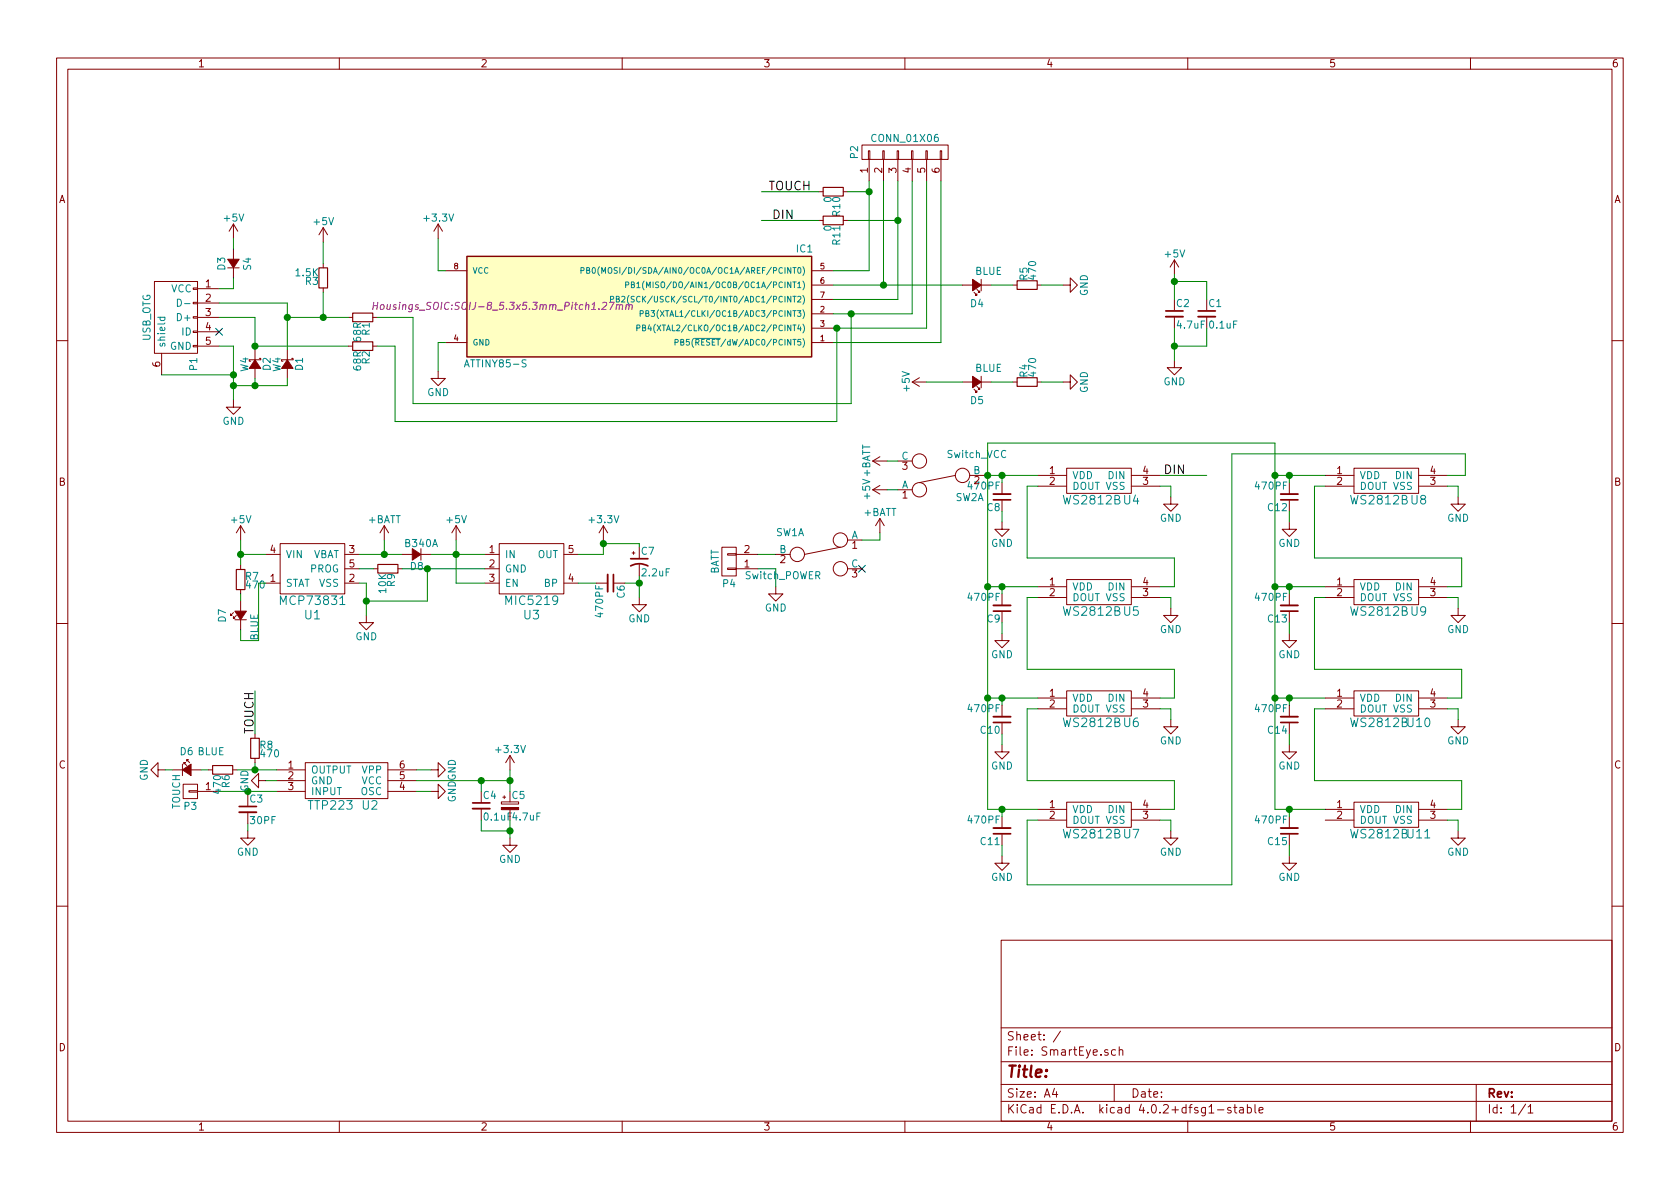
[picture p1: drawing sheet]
EESchema Schematic File Version 2
LIBS:power
LIBS:device
LIBS:transistors
LIBS:conn
LIBS:linear
LIBS:regul
LIBS:74xx
LIBS:cmos4000
LIBS:adc-dac
LIBS:memory
LIBS:xilinx
LIBS:microcontrollers
LIBS:dsp
LIBS:microchip
LIBS:analog_switches
LIBS:motorola
LIBS:texas
LIBS:intel
LIBS:audio
LIBS:interface
LIBS:digital-audio
LIBS:philips
LIBS:display
LIBS:cypress
LIBS:siliconi
LIBS:opto
LIBS:atmel
LIBS:contrib
LIBS:valves
LIBS:LCD7th
LIBS:SmartEye
LIBS:SmartEye-cache
EELAYER 25 0
EELAYER END
$Descr A4 11693 8268
encoding utf-8
Sheet 1 1
Title ""
Date ""
Rev ""
Comp ""
Comment1 ""
Comment2 ""
Comment3 ""
Comment4 ""
$EndDescr
$Comp
L USB_OTG P1
U 1 1
P 1225 2200
F 0 "P1" H 1550 2075 50  0000 C CNN
F 1 "USB_OTG" H 1225 2400 50  0000 C CNN
F 2 "SmartEye:USB_Micro-B" V 1175 2100 50  0001 C CNN
F 3 "" V 1175 2100 50  0000 C CNN
	1    1225 2200
	0    -1   1    0   
$EndComp
$Comp
L GND #PWR01
U 1 1
P 1625 2775
F 0 "#PWR01" H 1625 2525 50  0001 C CNN
F 1 "GND" H 1625 2625 50  0000 C CNN
F 2 "" H 1625 2775 50  0000 C CNN
F 3 "" H 1625 2775 50  0000 C CNN
	1    1625 2775
	1    0    0    -1  
$EndComp
Wire Wire Line
	1125 2600 1625 2600
Wire Wire Line
	1625 2400 1625 2775
Wire Wire Line
	1525 2400 1625 2400
Connection ~ 1625 2600
NoConn ~ 1525 2300
$Comp
L D_Schottky_Small D2
U 1 1
P 1775 2525
F 0 "D2" H 1725 2605 50  0000 L CNN
F 1 "W4" H 1725 2450 50  0000 L CNN
F 2 "Diodes_SMD:SOD-123" V 1775 2525 50  0001 C CNN
F 3 "" V 1775 2525 50  0000 C CNN
	1    1775 2525
	0    1    1    0   
$EndComp
$Comp
L D_Schottky_Small D1
U 1 1
P 2000 2525
F 0 "D1" H 1950 2605 50  0000 L CNN
F 1 "W4" H 1950 2450 50  0000 L CNN
F 2 "Diodes_SMD:SOD-123" V 2000 2525 50  0001 C CNN
F 3 "" V 2000 2525 50  0000 C CNN
	1    2000 2525
	0    1    1    0   
$EndComp
Wire Wire Line
	1775 2625 1775 2675
Wire Wire Line
	1625 2675 2000 2675
Connection ~ 1625 2675
Wire Wire Line
	1775 2425 1775 2200
Wire Wire Line
	1775 2200 1525 2200
Wire Wire Line
	2000 2675 2000 2625
Connection ~ 1775 2675
Wire Wire Line
	2000 2425 2000 2100
Wire Wire Line
	2000 2100 1525 2100
$Comp
L D_Small D3
U 1 1
P 1625 1825
F 0 "D3" H 1575 1905 50  0000 L CNN
F 1 "S4" H 1575 1725 50  0000 L CNN
F 2 "Diodes_SMD:SOD-123" V 1625 1825 50  0001 C CNN
F 3 "" V 1625 1825 50  0000 C CNN
	1    1625 1825
	0    -1   -1   0   
$EndComp
$Comp
L +5V #PWR02
U 1 1
P 1625 1650
F 0 "#PWR02" H 1625 1500 50  0001 C CNN
F 1 "+5V" H 1625 1790 50  0000 C CNN
F 2 "" H 1625 1650 50  0000 C CNN
F 3 "" H 1625 1650 50  0000 C CNN
	1    1625 1650
	1    0    0    -1  
$EndComp
Wire Wire Line
	1525 2000 1625 2000
Wire Wire Line
	1625 2000 1625 1925
Wire Wire Line
	1625 1725 1625 1650
$Comp
L ATTINY85-S IC1
U 1 1
P 4450 2125
F 0 "IC1" H 3300 2525 50  0000 C CNN
F 1 "ATTINY85-S" H 5450 1725 50  0000 C CNN
F 2 "Housings_SOIC:SOIJ-8_5.3x5.3mm_Pitch1.27mm" H 5400 2125 50  0000 C CIN
F 3 "" H 4450 2125 50  0000 C CNN
	1    4450 2125
	-1   0    0    -1  
$EndComp
$Comp
L CONN_01X06 P2
U 1 1
P 6300 1050
F 0 "P2" H 6300 1400 50  0000 C CNN
F 1 "CONN_01X06" V 6400 1050 50  0000 C CNN
F 2 "Pin_Headers:Pin_Header_Straight_1x06" H 6300 1050 50  0001 C CNN
F 3 "" H 6300 1050 50  0000 C CNN
	1    6300 1050
	0    -1   -1   0   
$EndComp
Wire Wire Line
	5800 1875 6050 1875
Wire Wire Line
	6050 1875 6050 1250
Wire Wire Line
	6150 1250 6150 1975
Wire Wire Line
	5800 1975 6700 1975
Wire Wire Line
	5800 2075 6250 2075
Wire Wire Line
	6250 2075 6250 1250
Wire Wire Line
	6350 1250 6350 2175
Wire Wire Line
	6350 2175 5800 2175
Wire Wire Line
	5800 2275 6450 2275
Wire Wire Line
	6450 2275 6450 1250
Wire Wire Line
	6550 1250 6550 2375
Wire Wire Line
	6550 2375 5800 2375
$Comp
L GND #PWR03
U 1 1
P 3050 2575
F 0 "#PWR03" H 3050 2325 50  0001 C CNN
F 1 "GND" H 3050 2425 50  0000 C CNN
F 2 "" H 3050 2575 50  0000 C CNN
F 3 "" H 3050 2575 50  0000 C CNN
	1    3050 2575
	1    0    0    -1  
$EndComp
Wire Wire Line
	3050 1650 3050 1875
Wire Wire Line
	3050 1875 3100 1875
Wire Wire Line
	3100 2375 3050 2375
Wire Wire Line
	3050 2375 3050 2575
$Comp
L +5V #PWR04
U 1 1
P 2250 1675
F 0 "#PWR04" H 2250 1525 50  0001 C CNN
F 1 "+5V" H 2250 1815 50  0000 C CNN
F 2 "" H 2250 1675 50  0000 C CNN
F 3 "" H 2250 1675 50  0000 C CNN
	1    2250 1675
	1    0    0    -1  
$EndComp
$Comp
L R_Small R1
U 1 1
P 2525 2200
F 0 "R1" H 2555 2220 50  0000 L CNN
F 1 "68R" H 2555 2160 50  0000 L CNN
F 2 "Resistors_SMD:R_0603_HandSoldering" H 2525 2200 50  0001 C CNN
F 3 "" H 2525 2200 50  0000 C CNN
	1    2525 2200
	0    1    1    0   
$EndComp
$Comp
L R_Small R2
U 1 1
P 2525 2400
F 0 "R2" H 2555 2420 50  0000 L CNN
F 1 "68R" H 2555 2360 50  0000 L CNN
F 2 "Resistors_SMD:R_0603_HandSoldering" H 2525 2400 50  0001 C CNN
F 3 "" H 2525 2400 50  0000 C CNN
	1    2525 2400
	0    1    1    0   
$EndComp
$Comp
L R_Small R3
U 1 1
P 2250 1925
F 0 "R3" H 2280 1945 50  0000 L CNN
F 1 "1.5K" H 2280 1885 50  0000 L CNN
F 2 "Resistors_SMD:R_0603_HandSoldering" H 2250 1925 50  0001 C CNN
F 3 "" H 2250 1925 50  0000 C CNN
	1    2250 1925
	-1   0    0    1   
$EndComp
Wire Wire Line
	2250 1675 2250 1825
Wire Wire Line
	2425 2200 2000 2200
Connection ~ 2000 2200
Wire Wire Line
	2250 2025 2250 2200
Connection ~ 2250 2200
Wire Wire Line
	2625 2200 2875 2200
Wire Wire Line
	2875 2200 2875 2800
Wire Wire Line
	2875 2800 5925 2800
Wire Wire Line
	5925 2800 5925 2175
Connection ~ 5925 2175
Wire Wire Line
	2425 2400 1775 2400
Connection ~ 1775 2400
Wire Wire Line
	2625 2400 2750 2400
Wire Wire Line
	2750 2400 2750 2925
Wire Wire Line
	2750 2925 5825 2925
Wire Wire Line
	5825 2925 5825 2275
Connection ~ 5825 2275
$Comp
L Led_Small D4
U 1 1
P 6800 1975
F 0 "D4" H 6750 2100 50  0000 L CNN
F 1 "BLUE" H 6625 1875 50  0000 L CNN
F 2 "LEDs:LED_0603" V 6800 1975 50  0001 C CNN
F 3 "" V 6800 1975 50  0000 C CNN
	1    6800 1975
	-1   0    0    1   
$EndComp
$Comp
L R_Small R5
U 1 1
P 7150 1975
F 0 "R5" H 7180 1995 50  0000 L CNN
F 1 "470" H 7180 1935 50  0000 L CNN
F 2 "Resistors_SMD:R_0603_HandSoldering" H 7150 1975 50  0001 C CNN
F 3 "" H 7150 1975 50  0000 C CNN
	1    7150 1975
	0    -1   -1   0   
$EndComp
$Comp
L GND #PWR05
U 1 1
P 7400 1975
F 0 "#PWR05" H 7400 1725 50  0001 C CNN
F 1 "GND" H 7400 1825 50  0000 C CNN
F 2 "" H 7400 1975 50  0000 C CNN
F 3 "" H 7400 1975 50  0000 C CNN
	1    7400 1975
	0    -1   -1   0   
$EndComp
Connection ~ 6150 1975
Wire Wire Line
	6900 1975 7050 1975
Wire Wire Line
	7250 1975 7400 1975
$Comp
L Led_Small D5
U 1 1
P 6800 2650
F 0 "D5" H 6750 2775 50  0000 L CNN
F 1 "BLUE" H 6625 2550 50  0000 L CNN
F 2 "LEDs:LED_0603" V 6800 2650 50  0001 C CNN
F 3 "" V 6800 2650 50  0000 C CNN
	1    6800 2650
	-1   0    0    1   
$EndComp
$Comp
L R_Small R4
U 1 1
P 7150 2650
F 0 "R4" H 7180 2670 50  0000 L CNN
F 1 "470" H 7180 2610 50  0000 L CNN
F 2 "Resistors_SMD:R_0603_HandSoldering" H 7150 2650 50  0001 C CNN
F 3 "" H 7150 2650 50  0000 C CNN
	1    7150 2650
	0    -1   -1   0   
$EndComp
$Comp
L GND #PWR06
U 1 1
P 7400 2650
F 0 "#PWR06" H 7400 2400 50  0001 C CNN
F 1 "GND" H 7400 2500 50  0000 C CNN
F 2 "" H 7400 2650 50  0000 C CNN
F 3 "" H 7400 2650 50  0000 C CNN
	1    7400 2650
	0    -1   -1   0   
$EndComp
Wire Wire Line
	6900 2650 7050 2650
Wire Wire Line
	7250 2650 7400 2650
$Comp
L +5V #PWR07
U 1 1
P 6450 2650
F 0 "#PWR07" H 6450 2500 50  0001 C CNN
F 1 "+5V" H 6450 2790 50  0000 C CNN
F 2 "" H 6450 2650 50  0000 C CNN
F 3 "" H 6450 2650 50  0000 C CNN
	1    6450 2650
	0    -1   -1   0   
$EndComp
Wire Wire Line
	6450 2650 6700 2650
$Comp
L +5V #PWR08
U 1 1
P 8175 1900
F 0 "#PWR08" H 8175 1750 50  0001 C CNN
F 1 "+5V" H 8175 2040 50  0000 C CNN
F 2 "" H 8175 1900 50  0000 C CNN
F 3 "" H 8175 1900 50  0000 C CNN
	1    8175 1900
	1    0    0    -1  
$EndComp
$Comp
L GND #PWR09
U 1 1
P 8175 2500
F 0 "#PWR09" H 8175 2250 50  0001 C CNN
F 1 "GND" H 8175 2350 50  0000 C CNN
F 2 "" H 8175 2500 50  0000 C CNN
F 3 "" H 8175 2500 50  0000 C CNN
	1    8175 2500
	1    0    0    -1  
$EndComp
$Comp
L C_Small C2
U 1 1
P 8175 2175
F 0 "C2" H 8185 2245 50  0000 L CNN
F 1 "4.7uF" H 8185 2095 50  0000 L CNN
F 2 "Capacitors_SMD:C_0603_HandSoldering" H 8175 2175 50  0001 C CNN
F 3 "" H 8175 2175 50  0000 C CNN
	1    8175 2175
	1    0    0    -1  
$EndComp
$Comp
L C_Small C1
U 1 1
P 8400 2175
F 0 "C1" H 8410 2245 50  0000 L CNN
F 1 "0.1uF" H 8410 2095 50  0000 L CNN
F 2 "Capacitors_SMD:C_0603_HandSoldering" H 8400 2175 50  0001 C CNN
F 3 "" H 8400 2175 50  0000 C CNN
	1    8400 2175
	1    0    0    -1  
$EndComp
Wire Wire Line
	8175 1900 8175 2075
Wire Wire Line
	8175 2275 8175 2500
Wire Wire Line
	8400 2275 8400 2400
Wire Wire Line
	8400 2400 8175 2400
Connection ~ 8175 2400
Wire Wire Line
	8400 2075 8400 1950
Wire Wire Line
	8400 1950 8175 1950
Connection ~ 8175 1950
$Comp
L MCP73831 U1
U 1 1
P 2175 4175
F 0 "U1" H 2175 4075 60  0000 C CNN
F 1 "MCP73831" H 2175 4175 60  0000 C CNN
F 2 "TO_SOT_Packages_SMD:SOT-23-5" H 2175 4175 60  0001 C CNN
F 3 "" H 2175 4175 60  0000 C CNN
	1    2175 4175
	1    0    0    -1  
$EndComp
$Comp
L +5V #PWR010
U 1 1
P 1675 3750
F 0 "#PWR010" H 1675 3600 50  0001 C CNN
F 1 "+5V" H 1675 3890 50  0000 C CNN
F 2 "" H 1675 3750 50  0000 C CNN
F 3 "" H 1675 3750 50  0000 C CNN
	1    1675 3750
	1    0    0    -1  
$EndComp
Wire Wire Line
	1850 3850 1675 3850
Wire Wire Line
	1675 3750 1675 3925
$Comp
L R_Small R7
U 1 1
P 1675 4025
F 0 "R7" H 1705 4045 50  0000 L CNN
F 1 "470" H 1705 3985 50  0000 L CNN
F 2 "Resistors_SMD:R_0603_HandSoldering" H 1675 4025 50  0001 C CNN
F 3 "" H 1675 4025 50  0000 C CNN
	1    1675 4025
	1    0    0    -1  
$EndComp
$Comp
L Led_Small D7
U 1 1
P 1675 4275
F 0 "D7" H 1625 4400 50  0000 L CNN
F 1 "BLUE" H 1500 4175 50  0000 L CNN
F 2 "LEDs:LED_0603" V 1675 4275 50  0001 C CNN
F 3 "" V 1675 4275 50  0000 C CNN
	1    1675 4275
	0    -1   -1   0   
$EndComp
Connection ~ 1675 3850
Wire Wire Line
	1675 4125 1675 4175
Wire Wire Line
	1675 4375 1675 4450
Wire Wire Line
	1675 4450 1800 4450
Wire Wire Line
	1800 4450 1800 4050
Wire Wire Line
	1800 4050 1850 4050
Wire Wire Line
	2500 3850 2800 3850
$Comp
L MIC5219 U3
U 1 1
P 3700 4175
F 0 "U3" H 3700 4075 60  0000 C CNN
F 1 "MIC5219" H 3700 4175 60  0000 C CNN
F 2 "TO_SOT_Packages_SMD:SOT-23-5" H 3700 4175 60  0001 C CNN
F 3 "" H 3700 4175 60  0000 C CNN
	1    3700 4175
	1    0    0    -1  
$EndComp
$Comp
L D_Small D8
U 1 1
P 2900 3850
F 0 "D8" H 2850 3930 50  0000 L CNN
F 1 "B340A" H 2750 3770 50  0000 L CNN
F 2 "Diodes_SMD:SOD-123" V 2900 3850 50  0001 C CNN
F 3 "" V 2900 3850 50  0000 C CNN
	1    2900 3850
	-1   0    0    1   
$EndComp
Wire Wire Line
	3000 3850 3375 3850
$Comp
L +BATT #PWR011
U 1 1
P 2675 3750
F 0 "#PWR011" H 2675 3600 50  0001 C CNN
F 1 "+BATT" H 2675 3890 50  0000 C CNN
F 2 "" H 2675 3750 50  0000 C CNN
F 3 "" H 2675 3750 50  0000 C CNN
	1    2675 3750
	1    0    0    -1  
$EndComp
$Comp
L +5V #PWR012
U 1 1
P 3175 3750
F 0 "#PWR012" H 3175 3600 50  0001 C CNN
F 1 "+5V" H 3175 3890 50  0000 C CNN
F 2 "" H 3175 3750 50  0000 C CNN
F 3 "" H 3175 3750 50  0000 C CNN
	1    3175 3750
	1    0    0    -1  
$EndComp
$Comp
L R_Small R9
U 1 1
P 2700 3950
F 0 "R9" H 2730 3970 50  0000 L CNN
F 1 "10K" H 2730 3910 50  0000 L CNN
F 2 "Resistors_SMD:R_0603_HandSoldering" H 2700 3950 50  0001 C CNN
F 3 "" H 2700 3950 50  0000 C CNN
	1    2700 3950
	0    1    1    0   
$EndComp
$Comp
L GND #PWR013
U 1 1
P 2550 4275
F 0 "#PWR013" H 2550 4025 50  0001 C CNN
F 1 "GND" H 2550 4125 50  0000 C CNN
F 2 "" H 2550 4275 50  0000 C CNN
F 3 "" H 2550 4275 50  0000 C CNN
	1    2550 4275
	1    0    0    -1  
$EndComp
Wire Wire Line
	2500 4050 2550 4050
Wire Wire Line
	2550 4050 2550 4275
Wire Wire Line
	2500 3950 2600 3950
Wire Wire Line
	2800 3950 3375 3950
Wire Wire Line
	2550 4175 2975 4175
Wire Wire Line
	2975 4175 2975 3950
Connection ~ 2975 3950
Connection ~ 2550 4175
Wire Wire Line
	3175 3750 3175 4050
Connection ~ 3175 3850
Wire Wire Line
	3175 4050 3375 4050
Wire Wire Line
	2675 3750 2675 3850
Connection ~ 2675 3850
$Comp
L C_Small C6
U 1 1
P 4250 4050
F 0 "C6" H 4260 4120 50  0000 L CNN
F 1 "470PF" H 4260 3970 50  0000 L CNN
F 2 "Capacitors_SMD:C_0603_HandSoldering" H 4250 4050 50  0001 C CNN
F 3 "" H 4250 4050 50  0000 C CNN
	1    4250 4050
	0    1    1    0   
$EndComp
$Comp
L GND #PWR014
U 1 1
P 4450 4150
F 0 "#PWR014" H 4450 3900 50  0001 C CNN
F 1 "GND" H 4450 4000 50  0000 C CNN
F 2 "" H 4450 4150 50  0000 C CNN
F 3 "" H 4450 4150 50  0000 C CNN
	1    4450 4150
	1    0    0    -1  
$EndComp
Wire Wire Line
	4025 4050 4150 4050
Wire Wire Line
	4350 4050 4450 4050
Wire Wire Line
	4450 4000 4450 4150
$Comp
L +3.3V #PWR015
U 1 1
P 4200 3750
F 0 "#PWR015" H 4200 3600 50  0001 C CNN
F 1 "+3.3V" H 4200 3890 50  0000 C CNN
F 2 "" H 4200 3750 50  0000 C CNN
F 3 "" H 4200 3750 50  0000 C CNN
	1    4200 3750
	1    0    0    -1  
$EndComp
Wire Wire Line
	4025 3850 4200 3850
Wire Wire Line
	4200 3850 4200 3750
$Comp
L CP1_Small C7
U 1 1
P 4450 3900
F 0 "C7" H 4460 3970 50  0000 L CNN
F 1 "2.2uF" H 4460 3820 50  0000 L CNN
F 2 "Capacitors_Tantalum_SMD:TantalC_SizeA_EIA-3216_HandSoldering" H 4450 3900 50  0001 C CNN
F 3 "" H 4450 3900 50  0000 C CNN
	1    4450 3900
	1    0    0    -1  
$EndComp
Wire Wire Line
	4450 3800 4450 3775
Wire Wire Line
	4450 3775 4200 3775
Connection ~ 4200 3775
Connection ~ 4450 4050
$Comp
L +3.3V #PWR016
U 1 1
P 3050 1650
F 0 "#PWR016" H 3050 1500 50  0001 C CNN
F 1 "+3.3V" H 3050 1790 50  0000 C CNN
F 2 "" H 3050 1650 50  0000 C CNN
F 3 "" H 3050 1650 50  0000 C CNN
	1    3050 1650
	1    0    0    -1  
$EndComp
$Comp
L CONN_01X02 P4
U 1 1
P 5075 3900
F 0 "P4" H 5075 4050 50  0000 C CNN
F 1 "BATT" V 5175 3900 50  0000 C CNN
F 2 "LCD7th:CR2477" H 5075 3900 50  0001 C CNN
F 3 "" H 5075 3900 50  0000 C CNN
	1    5075 3900
	-1   0    0    1   
$EndComp
$Comp
L GND #PWR017
U 1 1
P 5400 4075
F 0 "#PWR017" H 5400 3825 50  0001 C CNN
F 1 "GND" H 5400 3925 50  0000 C CNN
F 2 "" H 5400 4075 50  0000 C CNN
F 3 "" H 5400 4075 50  0000 C CNN
	1    5400 4075
	1    0    0    -1  
$EndComp
Wire Wire Line
	5275 3850 5400 3850
Wire Wire Line
	5275 3950 5400 3950
Wire Wire Line
	5400 3950 5400 4075
$Comp
L Switch_SPDT_x2 SW1
U 1 1
P 5700 3850
F 0 "SW1" H 5500 4000 50  0000 C CNN
F 1 "Switch_POWER" H 5450 3700 50  0000 C CNN
F 2 "Buttons_Switches_SMD:SW_SPDT_PCM12" H 5700 3850 50  0001 C CNN
F 3 "" H 5700 3850 50  0000 C CNN
	1    5700 3850
	1    0    0    -1  
$EndComp
$Comp
L +BATT #PWR018
U 1 1
P 6125 3700
F 0 "#PWR018" H 6125 3550 50  0001 C CNN
F 1 "+BATT" H 6125 3840 50  0000 C CNN
F 2 "" H 6125 3700 50  0000 C CNN
F 3 "" H 6125 3700 50  0000 C CNN
	1    6125 3700
	1    0    0    -1  
$EndComp
Wire Wire Line
	6000 3750 6125 3750
Wire Wire Line
	6125 3750 6125 3700
NoConn ~ 6000 3950
$Comp
L WS2812B U4
U 1 1
P 7675 3425
F 0 "U4" H 7875 3375 60  0000 C CNN
F 1 "WS2812B" H 7600 3375 60  0000 C CNN
F 2 "LEDs:LED_WS2812B-PLCC4" H 7675 3425 60  0001 C CNN
F 3 "" H 7675 3425 60  0000 C CNN
	1    7675 3425
	1    0    0    -1  
$EndComp
$Comp
L +BATT #PWR019
U 1 1
P 6175 3200
F 0 "#PWR019" H 6175 3050 50  0001 C CNN
F 1 "+BATT" H 6175 3340 50  0000 C CNN
F 2 "" H 6175 3200 50  0000 C CNN
F 3 "" H 6175 3200 50  0000 C CNN
	1    6175 3200
	0    -1   -1   0   
$EndComp
$Comp
L C_Small C8
U 1 1
P 6975 3450
F 0 "C8" H 6985 3520 50  0000 L CNN
F 1 "470PF" H 6985 3370 50  0000 L CNN
F 2 "Capacitors_SMD:C_0603_HandSoldering" H 6975 3450 50  0001 C CNN
F 3 "" H 6975 3450 50  0000 C CNN
	1    6975 3450
	-1   0    0    1   
$EndComp
$Comp
L GND #PWR020
U 1 1
P 6975 3625
F 0 "#PWR020" H 6975 3375 50  0001 C CNN
F 1 "GND" H 6975 3475 50  0000 C CNN
F 2 "" H 6975 3625 50  0000 C CNN
F 3 "" H 6975 3625 50  0000 C CNN
	1    6975 3625
	1    0    0    -1  
$EndComp
Wire Wire Line
	8075 3300 8400 3300
$Comp
L GND #PWR021
U 1 1
P 8150 3450
F 0 "#PWR021" H 8150 3200 50  0001 C CNN
F 1 "GND" H 8150 3300 50  0000 C CNN
F 2 "" H 8150 3450 50  0000 C CNN
F 3 "" H 8150 3450 50  0000 C CNN
	1    8150 3450
	1    0    0    -1  
$EndComp
Text Label 8100 3300 0    60   ~ 0
DIN
Wire Wire Line
	6850 3300 7225 3300
Connection ~ 6975 3300
Wire Wire Line
	6975 3550 6975 3625
Wire Wire Line
	8150 3450 8150 3375
Wire Wire Line
	8150 3375 8075 3375
$Comp
L WS2812B U5
U 1 1
P 7675 4200
F 0 "U5" H 7875 4150 60  0000 C CNN
F 1 "WS2812B" H 7600 4150 60  0000 C CNN
F 2 "LEDs:LED_WS2812B-PLCC4" H 7675 4200 60  0001 C CNN
F 3 "" H 7675 4200 60  0000 C CNN
	1    7675 4200
	1    0    0    -1  
$EndComp
$Comp
L C_Small C9
U 1 1
P 6975 4225
F 0 "C9" H 6985 4295 50  0000 L CNN
F 1 "470PF" H 6985 4145 50  0000 L CNN
F 2 "Capacitors_SMD:C_0603_HandSoldering" H 6975 4225 50  0001 C CNN
F 3 "" H 6975 4225 50  0000 C CNN
	1    6975 4225
	-1   0    0    1   
$EndComp
$Comp
L GND #PWR022
U 1 1
P 6975 4400
F 0 "#PWR022" H 6975 4150 50  0001 C CNN
F 1 "GND" H 6975 4250 50  0000 C CNN
F 2 "" H 6975 4400 50  0000 C CNN
F 3 "" H 6975 4400 50  0000 C CNN
	1    6975 4400
	1    0    0    -1  
$EndComp
$Comp
L GND #PWR023
U 1 1
P 8150 4225
F 0 "#PWR023" H 8150 3975 50  0001 C CNN
F 1 "GND" H 8150 4075 50  0000 C CNN
F 2 "" H 8150 4225 50  0000 C CNN
F 3 "" H 8150 4225 50  0000 C CNN
	1    8150 4225
	1    0    0    -1  
$EndComp
Wire Wire Line
	6875 4075 7225 4075
Connection ~ 6975 4075
Wire Wire Line
	6975 4325 6975 4400
Wire Wire Line
	8150 4225 8150 4150
Wire Wire Line
	8150 4150 8075 4150
$Comp
L WS2812B U6
U 1 1
P 7675 4975
F 0 "U6" H 7875 4925 60  0000 C CNN
F 1 "WS2812B" H 7600 4925 60  0000 C CNN
F 2 "LEDs:LED_WS2812B-PLCC4" H 7675 4975 60  0001 C CNN
F 3 "" H 7675 4975 60  0000 C CNN
	1    7675 4975
	1    0    0    -1  
$EndComp
$Comp
L C_Small C10
U 1 1
P 6975 5000
F 0 "C10" H 6985 5070 50  0000 L CNN
F 1 "470PF" H 6985 4920 50  0000 L CNN
F 2 "Capacitors_SMD:C_0603_HandSoldering" H 6975 5000 50  0001 C CNN
F 3 "" H 6975 5000 50  0000 C CNN
	1    6975 5000
	-1   0    0    1   
$EndComp
$Comp
L GND #PWR024
U 1 1
P 6975 5175
F 0 "#PWR024" H 6975 4925 50  0001 C CNN
F 1 "GND" H 6975 5025 50  0000 C CNN
F 2 "" H 6975 5175 50  0000 C CNN
F 3 "" H 6975 5175 50  0000 C CNN
	1    6975 5175
	1    0    0    -1  
$EndComp
$Comp
L GND #PWR025
U 1 1
P 8150 5000
F 0 "#PWR025" H 8150 4750 50  0001 C CNN
F 1 "GND" H 8150 4850 50  0000 C CNN
F 2 "" H 8150 5000 50  0000 C CNN
F 3 "" H 8150 5000 50  0000 C CNN
	1    8150 5000
	1    0    0    -1  
$EndComp
Wire Wire Line
	6875 4850 7225 4850
Connection ~ 6975 4850
Wire Wire Line
	6975 5100 6975 5175
Wire Wire Line
	8150 5000 8150 4925
Wire Wire Line
	8150 4925 8075 4925
Wire Wire Line
	7225 3375 7150 3375
Wire Wire Line
	8175 3875 8175 4075
Wire Wire Line
	8175 4075 8075 4075
Wire Wire Line
	7225 4150 7150 4150
Wire Wire Line
	8175 4650 8175 4850
Wire Wire Line
	8175 4850 8075 4850
Wire Wire Line
	7150 4150 7150 4650
Wire Wire Line
	7150 4650 8175 4650
Wire Wire Line
	7150 3375 7150 3875
Wire Wire Line
	7150 3875 8175 3875
$Comp
L Switch_SPDT_x2 SW2
U 1 1
P 6550 3300
F 0 "SW2" H 6350 3450 50  0000 C CNN
F 1 "Switch_VCC" H 6300 3150 50  0000 C CNN
F 2 "Buttons_Switches_SMD:SW_SPDT_PCM12" H 6550 3300 50  0001 C CNN
F 3 "" H 6550 3300 50  0000 C CNN
	1    6550 3300
	-1   0    0    1   
$EndComp
$Comp
L +5V #PWR026
U 1 1
P 6175 3400
F 0 "#PWR026" H 6175 3250 50  0001 C CNN
F 1 "+5V" H 6175 3540 50  0000 C CNN
F 2 "" H 6175 3400 50  0000 C CNN
F 3 "" H 6175 3400 50  0000 C CNN
	1    6175 3400
	0    -1   -1   0   
$EndComp
Wire Wire Line
	6975 3350 6975 3300
Wire Wire Line
	6975 4850 6975 4900
Wire Wire Line
	6975 4075 6975 4125
Wire Wire Line
	6875 3075 6875 5625
Connection ~ 6875 3300
Connection ~ 6875 4075
$Comp
L TTP223 U2
U 1 1
P 2425 5550
F 0 "U2" H 2575 5500 60  0000 C CNN
F 1 "TTP223" H 2300 5500 60  0000 C CNN
F 2 "TO_SOT_Packages_SMD:SOT-23-6" H 2550 5550 60  0001 C CNN
F 3 "" H 2550 5550 60  0000 C CNN
	1    2425 5550
	1    0    0    -1  
$EndComp
$Comp
L +3.3V #PWR027
U 1 1
P 3550 5350
F 0 "#PWR027" H 3550 5200 50  0001 C CNN
F 1 "+3.3V" H 3550 5490 50  0000 C CNN
F 2 "" H 3550 5350 50  0000 C CNN
F 3 "" H 3550 5350 50  0000 C CNN
	1    3550 5350
	1    0    0    -1  
$EndComp
$Comp
L C_Small C4
U 1 1
P 3350 5600
F 0 "C4" H 3360 5670 50  0000 L CNN
F 1 "0.1uF" H 3360 5520 50  0000 L CNN
F 2 "Capacitors_SMD:C_0603_HandSoldering" H 3350 5600 50  0001 C CNN
F 3 "" H 3350 5600 50  0000 C CNN
	1    3350 5600
	1    0    0    -1  
$EndComp
$Comp
L CP_Small C5
U 1 1
P 3550 5600
F 0 "C5" H 3560 5670 50  0000 L CNN
F 1 "4.7uF" H 3560 5520 50  0000 L CNN
F 2 "Capacitors_Tantalum_SMD:TantalC_SizeA_EIA-3216_HandSoldering" H 3550 5600 50  0001 C CNN
F 3 "" H 3550 5600 50  0000 C CNN
	1    3550 5600
	1    0    0    -1  
$EndComp
$Comp
L GND #PWR028
U 1 1
P 3550 5825
F 0 "#PWR028" H 3550 5575 50  0001 C CNN
F 1 "GND" H 3550 5675 50  0000 C CNN
F 2 "" H 3550 5825 50  0000 C CNN
F 3 "" H 3550 5825 50  0000 C CNN
	1    3550 5825
	1    0    0    -1  
$EndComp
$Comp
L GND #PWR029
U 1 1
P 3000 5500
F 0 "#PWR029" H 3000 5250 50  0001 C CNN
F 1 "GND" H 3000 5350 50  0000 C CNN
F 2 "" H 3000 5500 50  0000 C CNN
F 3 "" H 3000 5500 50  0000 C CNN
	1    3000 5500
	0    -1   -1   0   
$EndComp
$Comp
L GND #PWR030
U 1 1
P 3000 5350
F 0 "#PWR030" H 3000 5100 50  0001 C CNN
F 1 "GND" H 3000 5200 50  0000 C CNN
F 2 "" H 3000 5350 50  0000 C CNN
F 3 "" H 3000 5350 50  0000 C CNN
	1    3000 5350
	0    -1   -1   0   
$EndComp
Wire Wire Line
	2900 5425 3550 5425
Wire Wire Line
	3550 5350 3550 5500
Connection ~ 3550 5425
Wire Wire Line
	3550 5700 3550 5825
Wire Wire Line
	3350 5700 3350 5775
Wire Wire Line
	3350 5775 3550 5775
Connection ~ 3550 5775
Wire Wire Line
	3350 5500 3350 5425
Connection ~ 3350 5425
Wire Wire Line
	3000 5500 2900 5500
Wire Wire Line
	2900 5350 3000 5350
$Comp
L CONN_01X01 P3
U 1 1
P 1325 5500
F 0 "P3" H 1325 5600 50  0000 C CNN
F 1 "TOUCH" V 1425 5500 50  0000 C CNN
F 2 "SmartEye:TOUCH" H 1325 5500 50  0001 C CNN
F 3 "" H 1325 5500 50  0000 C CNN
	1    1325 5500
	-1   0    0    1   
$EndComp
$Comp
L GND #PWR031
U 1 1
P 1725 5775
F 0 "#PWR031" H 1725 5525 50  0001 C CNN
F 1 "GND" H 1725 5625 50  0000 C CNN
F 2 "" H 1725 5775 50  0000 C CNN
F 3 "" H 1725 5775 50  0000 C CNN
	1    1725 5775
	1    0    0    -1  
$EndComp
$Comp
L C_Small C3
U 1 1
P 1725 5625
F 0 "C3" H 1735 5695 50  0000 L CNN
F 1 "30PF" H 1735 5545 50  0000 L CNN
F 2 "Capacitors_SMD:C_0603_HandSoldering" H 1725 5625 50  0001 C CNN
F 3 "" H 1725 5625 50  0000 C CNN
	1    1725 5625
	1    0    0    -1  
$EndComp
Wire Wire Line
	1525 5500 1925 5500
Wire Wire Line
	1725 5500 1725 5525
Connection ~ 1725 5500
Wire Wire Line
	1725 5725 1725 5775
$Comp
L R_Small R6
U 1 1
P 1550 5350
F 0 "R6" H 1580 5370 50  0000 L CNN
F 1 "470" H 1580 5310 50  0000 L CNN
F 2 "Resistors_SMD:R_0603_HandSoldering" H 1550 5350 50  0001 C CNN
F 3 "" H 1550 5350 50  0000 C CNN
	1    1550 5350
	0    1    1    0   
$EndComp
$Comp
L R_Small R8
U 1 1
P 1775 5200
F 0 "R8" H 1805 5220 50  0000 L CNN
F 1 "470" H 1805 5160 50  0000 L CNN
F 2 "Resistors_SMD:R_0603_HandSoldering" H 1775 5200 50  0001 C CNN
F 3 "" H 1775 5200 50  0000 C CNN
	1    1775 5200
	1    0    0    -1  
$EndComp
$Comp
L Led_Small D6
U 1 1
P 1300 5350
F 0 "D6" H 1250 5475 50  0000 L CNN
F 1 "BLUE" H 1375 5475 50  0000 L CNN
F 2 "LEDs:LED_0603" V 1300 5350 50  0001 C CNN
F 3 "" V 1300 5350 50  0000 C CNN
	1    1300 5350
	1    0    0    -1  
$EndComp
$Comp
L GND #PWR032
U 1 1
P 1850 5425
F 0 "#PWR032" H 1850 5175 50  0001 C CNN
F 1 "GND" H 1850 5275 50  0000 C CNN
F 2 "" H 1850 5425 50  0000 C CNN
F 3 "" H 1850 5425 50  0000 C CNN
	1    1850 5425
	0    1    1    0   
$EndComp
Wire Wire Line
	1650 5350 1925 5350
Wire Wire Line
	1775 5350 1775 5300
Connection ~ 1775 5350
Wire Wire Line
	1850 5425 1925 5425
Wire Wire Line
	1775 4800 1775 5100
$Comp
L GND #PWR033
U 1 1
P 1150 5350
F 0 "#PWR033" H 1150 5100 50  0001 C CNN
F 1 "GND" H 1150 5200 50  0000 C CNN
F 2 "" H 1150 5350 50  0000 C CNN
F 3 "" H 1150 5350 50  0000 C CNN
	1    1150 5350
	0    1    1    0   
$EndComp
Wire Wire Line
	1150 5350 1200 5350
Wire Wire Line
	1400 5350 1450 5350
Text Label 1775 5100 1    60   ~ 0
TOUCH
$Comp
L R_Small R10
U 1 1
P 5800 1325
F 0 "R10" H 5830 1345 50  0000 L CNN
F 1 "0" H 5830 1285 50  0000 L CNN
F 2 "Resistors_SMD:R_0603_HandSoldering" H 5800 1325 50  0001 C CNN
F 3 "" H 5800 1325 50  0000 C CNN
	1    5800 1325
	0    1    1    0   
$EndComp
Wire Wire Line
	5900 1325 6050 1325
Connection ~ 6050 1325
Wire Wire Line
	5700 1325 5300 1325
Text Label 5350 1325 0    60   ~ 0
TOUCH
Wire Wire Line
	6250 1525 5900 1525
Connection ~ 6250 1525
$Comp
L R_Small R11
U 1 1
P 5800 1525
F 0 "R11" H 5830 1545 50  0000 L CNN
F 1 "0" H 5830 1485 50  0000 L CNN
F 2 "Resistors_SMD:R_0603_HandSoldering" H 5800 1525 50  0001 C CNN
F 3 "" H 5800 1525 50  0000 C CNN
	1    5800 1525
	0    1    1    0   
$EndComp
Wire Wire Line
	5700 1525 5300 1525
Text Label 5375 1525 0    60   ~ 0
DIN
$Comp
L WS2812B U7
U 1 1
P 7675 5750
F 0 "U7" H 7875 5700 60  0000 C CNN
F 1 "WS2812B" H 7600 5700 60  0000 C CNN
F 2 "LEDs:LED_WS2812B-PLCC4" H 7675 5750 60  0001 C CNN
F 3 "" H 7675 5750 60  0000 C CNN
	1    7675 5750
	1    0    0    -1  
$EndComp
$Comp
L C_Small C11
U 1 1
P 6975 5775
F 0 "C11" H 6985 5845 50  0000 L CNN
F 1 "470PF" H 6985 5695 50  0000 L CNN
F 2 "Capacitors_SMD:C_0603_HandSoldering" H 6975 5775 50  0001 C CNN
F 3 "" H 6975 5775 50  0000 C CNN
	1    6975 5775
	-1   0    0    1   
$EndComp
$Comp
L GND #PWR034
U 1 1
P 6975 5950
F 0 "#PWR034" H 6975 5700 50  0001 C CNN
F 1 "GND" H 6975 5800 50  0000 C CNN
F 2 "" H 6975 5950 50  0000 C CNN
F 3 "" H 6975 5950 50  0000 C CNN
	1    6975 5950
	1    0    0    -1  
$EndComp
$Comp
L GND #PWR035
U 1 1
P 8150 5775
F 0 "#PWR035" H 8150 5525 50  0001 C CNN
F 1 "GND" H 8150 5625 50  0000 C CNN
F 2 "" H 8150 5775 50  0000 C CNN
F 3 "" H 8150 5775 50  0000 C CNN
	1    8150 5775
	1    0    0    -1  
$EndComp
Wire Wire Line
	6875 5625 7225 5625
Connection ~ 6975 5625
Wire Wire Line
	6975 5875 6975 5950
Wire Wire Line
	8150 5775 8150 5700
Wire Wire Line
	8150 5700 8075 5700
Wire Wire Line
	8175 5425 8175 5625
Wire Wire Line
	8175 5625 8075 5625
Wire Wire Line
	7150 4925 7150 5425
Wire Wire Line
	7150 5425 8175 5425
Wire Wire Line
	6975 5625 6975 5675
Wire Wire Line
	7150 4925 7225 4925
Connection ~ 6875 4850
$Comp
L WS2812B U8
U 1 1
P 9675 3425
F 0 "U8" H 9875 3375 60  0000 C CNN
F 1 "WS2812B" H 9600 3375 60  0000 C CNN
F 2 "LEDs:LED_WS2812B-PLCC4" H 9675 3425 60  0001 C CNN
F 3 "" H 9675 3425 60  0000 C CNN
	1    9675 3425
	1    0    0    -1  
$EndComp
$Comp
L C_Small C12
U 1 1
P 8975 3450
F 0 "C12" H 8985 3520 50  0000 L CNN
F 1 "470PF" H 8985 3370 50  0000 L CNN
F 2 "Capacitors_SMD:C_0603_HandSoldering" H 8975 3450 50  0001 C CNN
F 3 "" H 8975 3450 50  0000 C CNN
	1    8975 3450
	-1   0    0    1   
$EndComp
$Comp
L GND #PWR036
U 1 1
P 8975 3625
F 0 "#PWR036" H 8975 3375 50  0001 C CNN
F 1 "GND" H 8975 3475 50  0000 C CNN
F 2 "" H 8975 3625 50  0000 C CNN
F 3 "" H 8975 3625 50  0000 C CNN
	1    8975 3625
	1    0    0    -1  
$EndComp
$Comp
L GND #PWR037
U 1 1
P 10150 3450
F 0 "#PWR037" H 10150 3200 50  0001 C CNN
F 1 "GND" H 10150 3300 50  0000 C CNN
F 2 "" H 10150 3450 50  0000 C CNN
F 3 "" H 10150 3450 50  0000 C CNN
	1    10150 3450
	1    0    0    -1  
$EndComp
Connection ~ 8975 3300
Wire Wire Line
	8975 3550 8975 3625
Wire Wire Line
	10150 3450 10150 3375
Wire Wire Line
	10150 3375 10075 3375
$Comp
L WS2812B U9
U 1 1
P 9675 4200
F 0 "U9" H 9875 4150 60  0000 C CNN
F 1 "WS2812B" H 9600 4150 60  0000 C CNN
F 2 "LEDs:LED_WS2812B-PLCC4" H 9675 4200 60  0001 C CNN
F 3 "" H 9675 4200 60  0000 C CNN
	1    9675 4200
	1    0    0    -1  
$EndComp
$Comp
L C_Small C13
U 1 1
P 8975 4225
F 0 "C13" H 8985 4295 50  0000 L CNN
F 1 "470PF" H 8985 4145 50  0000 L CNN
F 2 "Capacitors_SMD:C_0603_HandSoldering" H 8975 4225 50  0001 C CNN
F 3 "" H 8975 4225 50  0000 C CNN
	1    8975 4225
	-1   0    0    1   
$EndComp
$Comp
L GND #PWR038
U 1 1
P 8975 4400
F 0 "#PWR038" H 8975 4150 50  0001 C CNN
F 1 "GND" H 8975 4250 50  0000 C CNN
F 2 "" H 8975 4400 50  0000 C CNN
F 3 "" H 8975 4400 50  0000 C CNN
	1    8975 4400
	1    0    0    -1  
$EndComp
$Comp
L GND #PWR039
U 1 1
P 10150 4225
F 0 "#PWR039" H 10150 3975 50  0001 C CNN
F 1 "GND" H 10150 4075 50  0000 C CNN
F 2 "" H 10150 4225 50  0000 C CNN
F 3 "" H 10150 4225 50  0000 C CNN
	1    10150 4225
	1    0    0    -1  
$EndComp
Wire Wire Line
	8875 4075 9225 4075
Connection ~ 8975 4075
Wire Wire Line
	8975 4325 8975 4400
Wire Wire Line
	10150 4225 10150 4150
Wire Wire Line
	10150 4150 10075 4150
$Comp
L WS2812B U10
U 1 1
P 9675 4975
F 0 "U10" H 9875 4925 60  0000 C CNN
F 1 "WS2812B" H 9600 4925 60  0000 C CNN
F 2 "LEDs:LED_WS2812B-PLCC4" H 9675 4975 60  0001 C CNN
F 3 "" H 9675 4975 60  0000 C CNN
	1    9675 4975
	1    0    0    -1  
$EndComp
$Comp
L C_Small C14
U 1 1
P 8975 5000
F 0 "C14" H 8985 5070 50  0000 L CNN
F 1 "470PF" H 8985 4920 50  0000 L CNN
F 2 "Capacitors_SMD:C_0603_HandSoldering" H 8975 5000 50  0001 C CNN
F 3 "" H 8975 5000 50  0000 C CNN
	1    8975 5000
	-1   0    0    1   
$EndComp
$Comp
L GND #PWR040
U 1 1
P 8975 5175
F 0 "#PWR040" H 8975 4925 50  0001 C CNN
F 1 "GND" H 8975 5025 50  0000 C CNN
F 2 "" H 8975 5175 50  0000 C CNN
F 3 "" H 8975 5175 50  0000 C CNN
	1    8975 5175
	1    0    0    -1  
$EndComp
$Comp
L GND #PWR041
U 1 1
P 10150 5000
F 0 "#PWR041" H 10150 4750 50  0001 C CNN
F 1 "GND" H 10150 4850 50  0000 C CNN
F 2 "" H 10150 5000 50  0000 C CNN
F 3 "" H 10150 5000 50  0000 C CNN
	1    10150 5000
	1    0    0    -1  
$EndComp
Wire Wire Line
	8875 4850 9225 4850
Connection ~ 8975 4850
Wire Wire Line
	8975 5100 8975 5175
Wire Wire Line
	10150 5000 10150 4925
Wire Wire Line
	10150 4925 10075 4925
Wire Wire Line
	9225 3375 9150 3375
Wire Wire Line
	10175 3875 10175 4075
Wire Wire Line
	10175 4075 10075 4075
Wire Wire Line
	9225 4150 9150 4150
Wire Wire Line
	10175 4650 10175 4850
Wire Wire Line
	10175 4850 10075 4850
Wire Wire Line
	9150 4150 9150 4650
Wire Wire Line
	9150 4650 10175 4650
Wire Wire Line
	9150 3375 9150 3875
Wire Wire Line
	9150 3875 10175 3875
Wire Wire Line
	8975 3350 8975 3300
Wire Wire Line
	8975 4850 8975 4900
Wire Wire Line
	8975 4075 8975 4125
Wire Wire Line
	8875 3075 8875 5625
Connection ~ 8875 3300
Connection ~ 8875 4075
$Comp
L WS2812B U11
U 1 1
P 9675 5750
F 0 "U11" H 9875 5700 60  0000 C CNN
F 1 "WS2812B" H 9600 5700 60  0000 C CNN
F 2 "LEDs:LED_WS2812B-PLCC4" H 9675 5750 60  0001 C CNN
F 3 "" H 9675 5750 60  0000 C CNN
	1    9675 5750
	1    0    0    -1  
$EndComp
$Comp
L C_Small C15
U 1 1
P 8975 5775
F 0 "C15" H 8985 5845 50  0000 L CNN
F 1 "470PF" H 8985 5695 50  0000 L CNN
F 2 "Capacitors_SMD:C_0603_HandSoldering" H 8975 5775 50  0001 C CNN
F 3 "" H 8975 5775 50  0000 C CNN
	1    8975 5775
	-1   0    0    1   
$EndComp
$Comp
L GND #PWR042
U 1 1
P 8975 5950
F 0 "#PWR042" H 8975 5700 50  0001 C CNN
F 1 "GND" H 8975 5800 50  0000 C CNN
F 2 "" H 8975 5950 50  0000 C CNN
F 3 "" H 8975 5950 50  0000 C CNN
	1    8975 5950
	1    0    0    -1  
$EndComp
$Comp
L GND #PWR043
U 1 1
P 10150 5775
F 0 "#PWR043" H 10150 5525 50  0001 C CNN
F 1 "GND" H 10150 5625 50  0000 C CNN
F 2 "" H 10150 5775 50  0000 C CNN
F 3 "" H 10150 5775 50  0000 C CNN
	1    10150 5775
	1    0    0    -1  
$EndComp
Wire Wire Line
	8875 5625 9225 5625
Connection ~ 8975 5625
Wire Wire Line
	8975 5875 8975 5950
Wire Wire Line
	10150 5775 10150 5700
Wire Wire Line
	10150 5700 10075 5700
Wire Wire Line
	10175 5425 10175 5625
Wire Wire Line
	10175 5625 10075 5625
Wire Wire Line
	9150 4925 9150 5425
Wire Wire Line
	9150 5425 10175 5425
Wire Wire Line
	8975 5625 8975 5675
Wire Wire Line
	9150 4925 9225 4925
Connection ~ 8875 4850
Wire Wire Line
	9225 3300 8875 3300
Wire Wire Line
	6875 3075 8875 3075
Wire Wire Line
	7225 5700 7150 5700
Wire Wire Line
	7150 5700 7150 6150
Wire Wire Line
	7150 6150 8575 6150
Wire Wire Line
	8575 6150 8575 3150
Wire Wire Line
	8575 3150 10200 3150
Wire Wire Line
	10200 3150 10200 3300
Wire Wire Line
	10200 3300 10075 3300
Wire Wire Line
	6175 3200 6250 3200
Wire Wire Line
	6175 3400 6250 3400
$EndSCHEMATC
